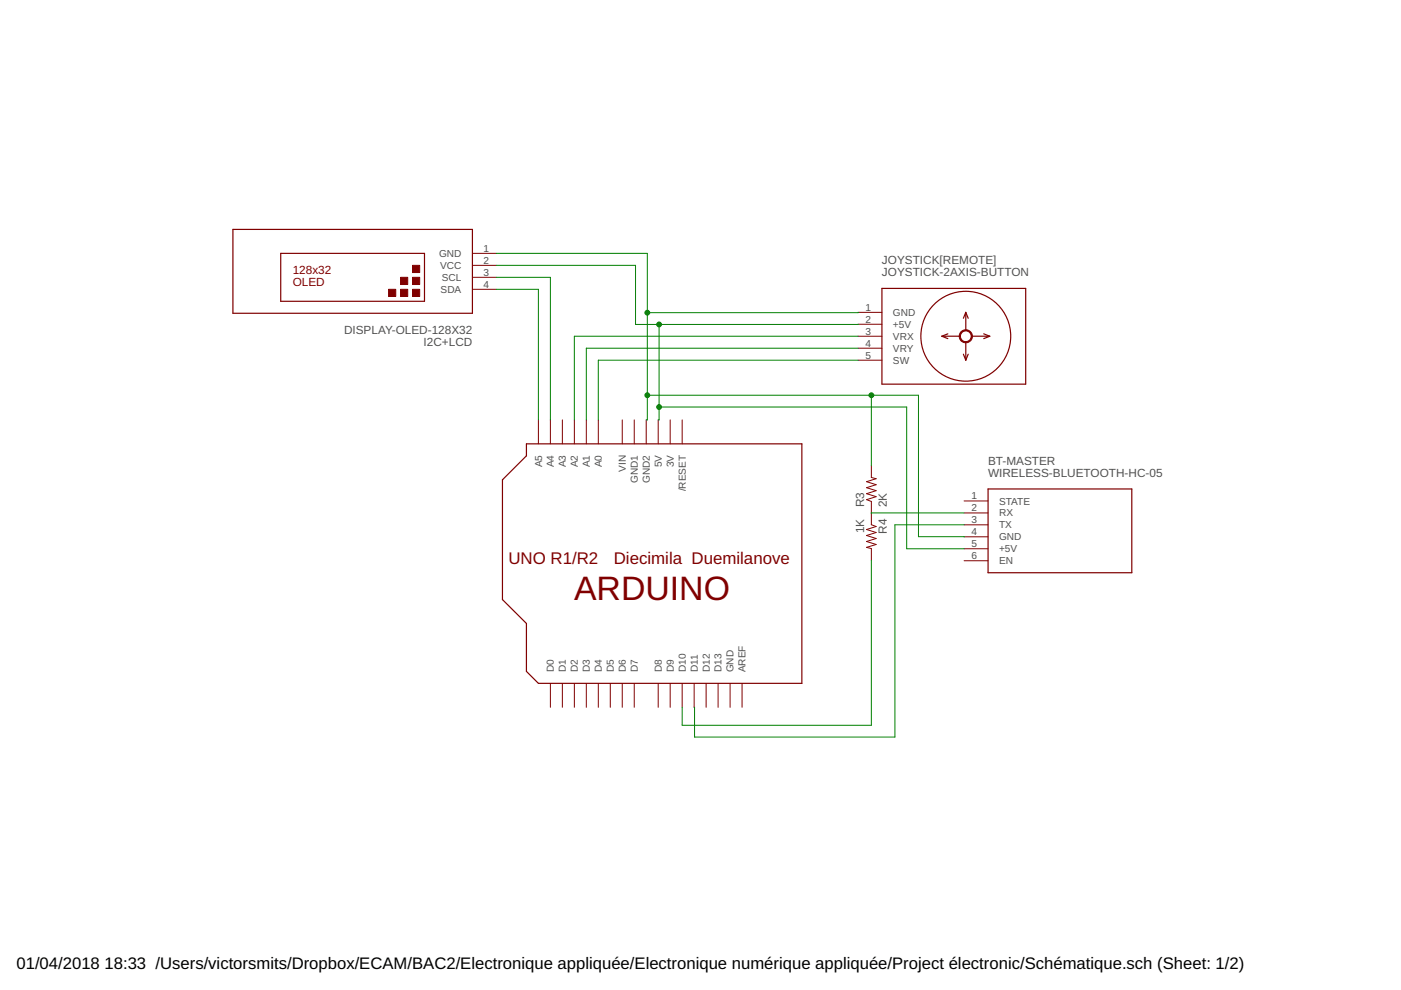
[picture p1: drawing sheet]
<svg xmlns="http://www.w3.org/2000/svg" width="297mm" height="210mm" viewBox="0 0 297 210" stroke-linecap="round" stroke-linejoin="round" font-family="sans-serif">
<g fill="none" stroke="#800000" stroke-width=".25">
<path d="M49.4 48.6h50.8v17.8h-50.8zM59.5 53.7h30.5v10.2h-30.5zM187 61.2h30.5v20.2h-30.5zM199.7 71.3h3.8M199.7 71.3l1.3 .5M201 70.8l-1.3 .5M204.3 75.1l.5 1.3M204.8 66.2v3.8M204.8 72.6v3.8M204.8 66.2l-.5 1.3M204.8 66.2l.5 1.3M205.3 75.1l-.5 1.3"/>
<path d="M206 71.3h3.8M208.6 70.8l1.2 .5M209.8 71.3l-1.2 .5M111.6 94.1h58.4v50.8h-55.8l-2.6-2.6v-10.1l-5.1-5.1v-25.4l5.1-5.1zM209.5 103.7h30.5v17.7h-30.5z"/>
<circle cx="204.8" cy="71.3" r="9.5"/>
</g>
<g fill="none" stroke="#800000" stroke-width=".21">
<path d="M100.2 53.7h5M100.2 56.3h5M100.2 58.8h5M100.2 61.3h5M181.9 66.2h5.1M181.9 68.7h5.1M181.9 71.3h5.1M181.9 73.8h5.1M181.9 76.4h5.1M114.2 89v5.1M116.7 89v5.1M119.2 89v5.1"/>
<path d="M121.8 89v5.1M124.3 89v5.1M126.9 89v5.1M131.9 89v5.1M134.5 89v5.1M137 89v5.1M139.6 89v5.1M142.1 89v5.1M144.6 89v5.1M184.7 98.7v2.5l1.1 .3-2.1 .6 2.1 .7-2.1 .6 2.1 .6-2.1 .7 2.1 .6-2.1 .6 1 .4v5l1.1 .3-2.1 .7 2.1 .6-2.1 .6 2.1 .7-2.1 .6 2.1 .6-2.1 .7 1 .2v2.6M204.4 106.2h5.1M204.4 108.8h5.1"/>
<path d="M204.4 111.3h5.1M204.4 113.8h5.1M204.4 116.4h5.1M204.4 118.9h5.1M116.7 144.9v5.1M119.2 144.9v5.1M121.8 144.9v5.1M124.3 144.9v5.1M126.9 144.9v5.1M129.4 144.9v5.1M131.9 144.9v5.1M134.5 144.9v5.1"/>
<path d="M139.6 144.9v5.1M142.1 144.9v5.1M144.6 144.9v5.1M147.2 144.9v5.1M149.7 144.9v5.1M152.3 144.9v5.1M154.8 144.9v5.1M157.3 144.9v5.1"/>
</g>
<g fill="#800000" stroke="#800000" stroke-width=".21">
<path d="M87.5 61.3h1.5v1.6h-1.5z"/>
<path d="M84.9 61.3h1.5v1.6h-1.5z"/>
<path d="M87.5 58.8h1.5v1.5h-1.5z"/>
<path d="M82.4 61.3h1.5v1.6h-1.5z"/>
<path d="M87.5 56.3h1.5v1.5h-1.5z"/>
<path d="M84.9 58.8h1.5v1.5h-1.5z"/>
</g>
<path d="M203.8 70.3a1.4 1.4 0 0 1 2.2 .3 1.4 1.4 0 0 1-.9 2.1 1.4 1.4 0 0 1-1.7-1.4h.2a1.15 1.15 0 0 1 1.6-1.1 1.15 1.15 0 0 1 .3 1.9 1.15 1.15 0 0 1-1.8-.5l-.1-.3h-.2z" fill-rule="evenodd" fill="#800000" stroke="#800000" stroke-width=".21"/>
<g fill="none" stroke="#008000" stroke-width=".21">
<path d="M105.2 53.7h32v35.3h-.2M105.2 56.3h29.5v12.5l47.2-.1M105.2 58.8h11.5v30.2M105.2 61.3h9v27.7M139.7 68.8v20.2h-.1M181.9 76.4h-55v12.6M181.9 73.8h-57.6v15.2M181.9 71.3h-60.1v17.7M181.9 66.2l-44.7 .1M137.2 83.8h57.5v30h9.7M139.7 86.3h52.5v30.1h12.2M184.7 83.8v14.9"/>
<path d="M184.7 118.9v34.9h-40.1v-3.8M204.4 113.8h.1M204.4 108.8l-19.7 .1M204.4 111.3h-14.7v45h-42.4l-.1-6.3"/>
</g>
<g fill="#008000" stroke="#008000" stroke-width=".21">
<circle cx="137.2" cy="66.3" r=".51"/>
<circle cx="137.2" cy="83.8" r=".51"/>
<circle cx="184.7" cy="83.8" r=".51"/>
<circle cx="139.7" cy="68.8" r=".51"/>
<circle cx="139.7" cy="86.3" r=".51"/>
</g>
<text font-size="7.2" fill="#800000" x="121.7" y="127.1">ARDUINO</text>
<g font-size="3.6" fill="#800000">
<text x="107.8" y="119.5">UNO R1/R2</text>
<text x="130.1" y="119.5">Diecimila Duemilanove</text>
</g>
<g font-size="3.5">
<text x="3.5" y="205.4">01/04/2018</text>
<text x="22.2" y="205.4">18:33 /Users/victorsmits/Dropbox/ECAM/BAC2/Electronique appliquée/Electronique numérique appliquée/Project électronic/Schématique.sch (Sheet: 1/2)</text>
</g>
<g font-size="2.5" fill="#800000">
<text x="62.1" y="58">128x32</text>
<text x="62.1" y="60.6">OLED</text>
</g>
<g font-size="2.5" fill="#505050">
<text x="187" y="58.6">JOYSTICK-2AXIS-BUTTON</text>
<text x="187" y="56.1">JOYSTICK[REMOTE]</text>
<text x="72.9" y="70.7">DISPLAY-OLED-128X32</text>
<text x="89.8" y="73.3">I2C+LCD</text>
<text x="209.5" y="101.1">WIRELESS-BLUETOOTH-HC-05</text>
<text x="209.5" y="98.6">BT-MASTER</text>
<text x="183.2" y="107.6" transform="rotate(-90 183.2 107.6)">R3</text>
<text x="188" y="107.6" transform="rotate(-90 188 107.6)">2K</text>
<text x="183.2" y="113" transform="rotate(-90 183.2 113)">1K</text>
<text x="188" y="113.2" transform="rotate(-90 188 113.2)">R4</text>
</g>
<g font-size="2.1" fill="#505050">
<text x="102.5" y="53.4">1</text>
<text x="93.1" y="54.5">GND</text>
<text x="93.3" y="57">VCC</text>
<text x="93.7" y="59.6">SCL</text>
<text x="102.5" y="55.9">2</text>
<text x="102.5" y="58.4">3</text>
<text x="93.4" y="62.1">SDA</text>
<text x="102.5" y="61">4</text>
<text x="183.5" y="65.9">1</text>
<text x="183.5" y="68.4">2</text>
<text x="183.5" y="70.9">3</text>
<text x="189.3" y="67">GND</text>
<text x="189.3" y="69.5">+5V</text>
<text x="183.5" y="73.5">4</text>
<text x="183.5" y="76">5</text>
<text x="189.3" y="72.1">VRX</text>
<text x="189.3" y="74.6">VRY</text>
<text x="189.3" y="77.1">SW</text>
<text x="114.9" y="99.1" transform="rotate(-90 114.9 99.1)">A5</text>
<text x="117.5" y="99.1" transform="rotate(-90 117.5 99.1)">A4</text>
<text x="120" y="99.1" transform="rotate(-90 120 99.1)">A3</text>
<text x="122.5" y="99.1" transform="rotate(-90 122.5 99.1)">A2</text>
<text x="125.1" y="99.1" transform="rotate(-90 125.1 99.1)">A1</text>
<text x="127.6" y="99.1" transform="rotate(-90 127.6 99.1)">A0</text>
<text x="132.7" y="100" transform="rotate(-90 132.7 100)">VIN</text>
<text x="140.3" y="99.1" transform="rotate(-90 140.3 99.1)">5V</text>
<text x="142.8" y="99.1" transform="rotate(-90 142.8 99.1)">3V</text>
<text x="135.2" y="102.4" transform="rotate(-90 135.2 102.4)">GND1</text>
<text x="137.8" y="102.4" transform="rotate(-90 137.8 102.4)">GND2</text>
<text x="145.4" y="104.2" transform="rotate(-90 145.4 104.2)">/RESET</text>
<text x="206" y="105.8">1</text>
<text x="211.8" y="107">STATE</text>
<text x="206" y="108.4">2</text>
<text x="206" y="110.9">3</text>
<text x="206" y="113.5">4</text>
<text x="211.8" y="109.5">RX</text>
<text x="211.8" y="112">TX</text>
<text x="206" y="116">5</text>
<text x="206" y="118.5">6</text>
<text x="211.8" y="114.6">GND</text>
<text x="211.8" y="117.1">+5V</text>
<text x="211.8" y="119.7">EN</text>
<text x="117.5" y="142.6" transform="rotate(-90 117.5 142.6)">D0</text>
<text x="120" y="142.6" transform="rotate(-90 120 142.6)">D1</text>
<text x="122.5" y="142.6" transform="rotate(-90 122.5 142.6)">D2</text>
<text x="125.1" y="142.6" transform="rotate(-90 125.1 142.6)">D3</text>
<text x="127.6" y="142.6" transform="rotate(-90 127.6 142.6)">D4</text>
<text x="130.2" y="142.6" transform="rotate(-90 130.2 142.6)">D5</text>
<text x="132.7" y="142.6" transform="rotate(-90 132.7 142.6)">D6</text>
<text x="135.2" y="142.6" transform="rotate(-90 135.2 142.6)">D7</text>
<text x="140.3" y="142.6" transform="rotate(-90 140.3 142.6)">D8</text>
<text x="142.8" y="142.6" transform="rotate(-90 142.8 142.6)">D9</text>
<text x="145.4" y="142.6" transform="rotate(-90 145.4 142.6)">D10</text>
<text x="147.9" y="142.6" transform="rotate(-90 147.9 142.6)">D11</text>
<text x="150.5" y="142.6" transform="rotate(-90 150.5 142.6)">D12</text>
<text x="153" y="142.6" transform="rotate(-90 153 142.6)">D13</text>
<text x="155.5" y="142.6" transform="rotate(-90 155.5 142.6)">GND</text>
<text x="158.1" y="142.6" transform="rotate(-90 158.1 142.6)">AREF</text>
</g>
</svg>
